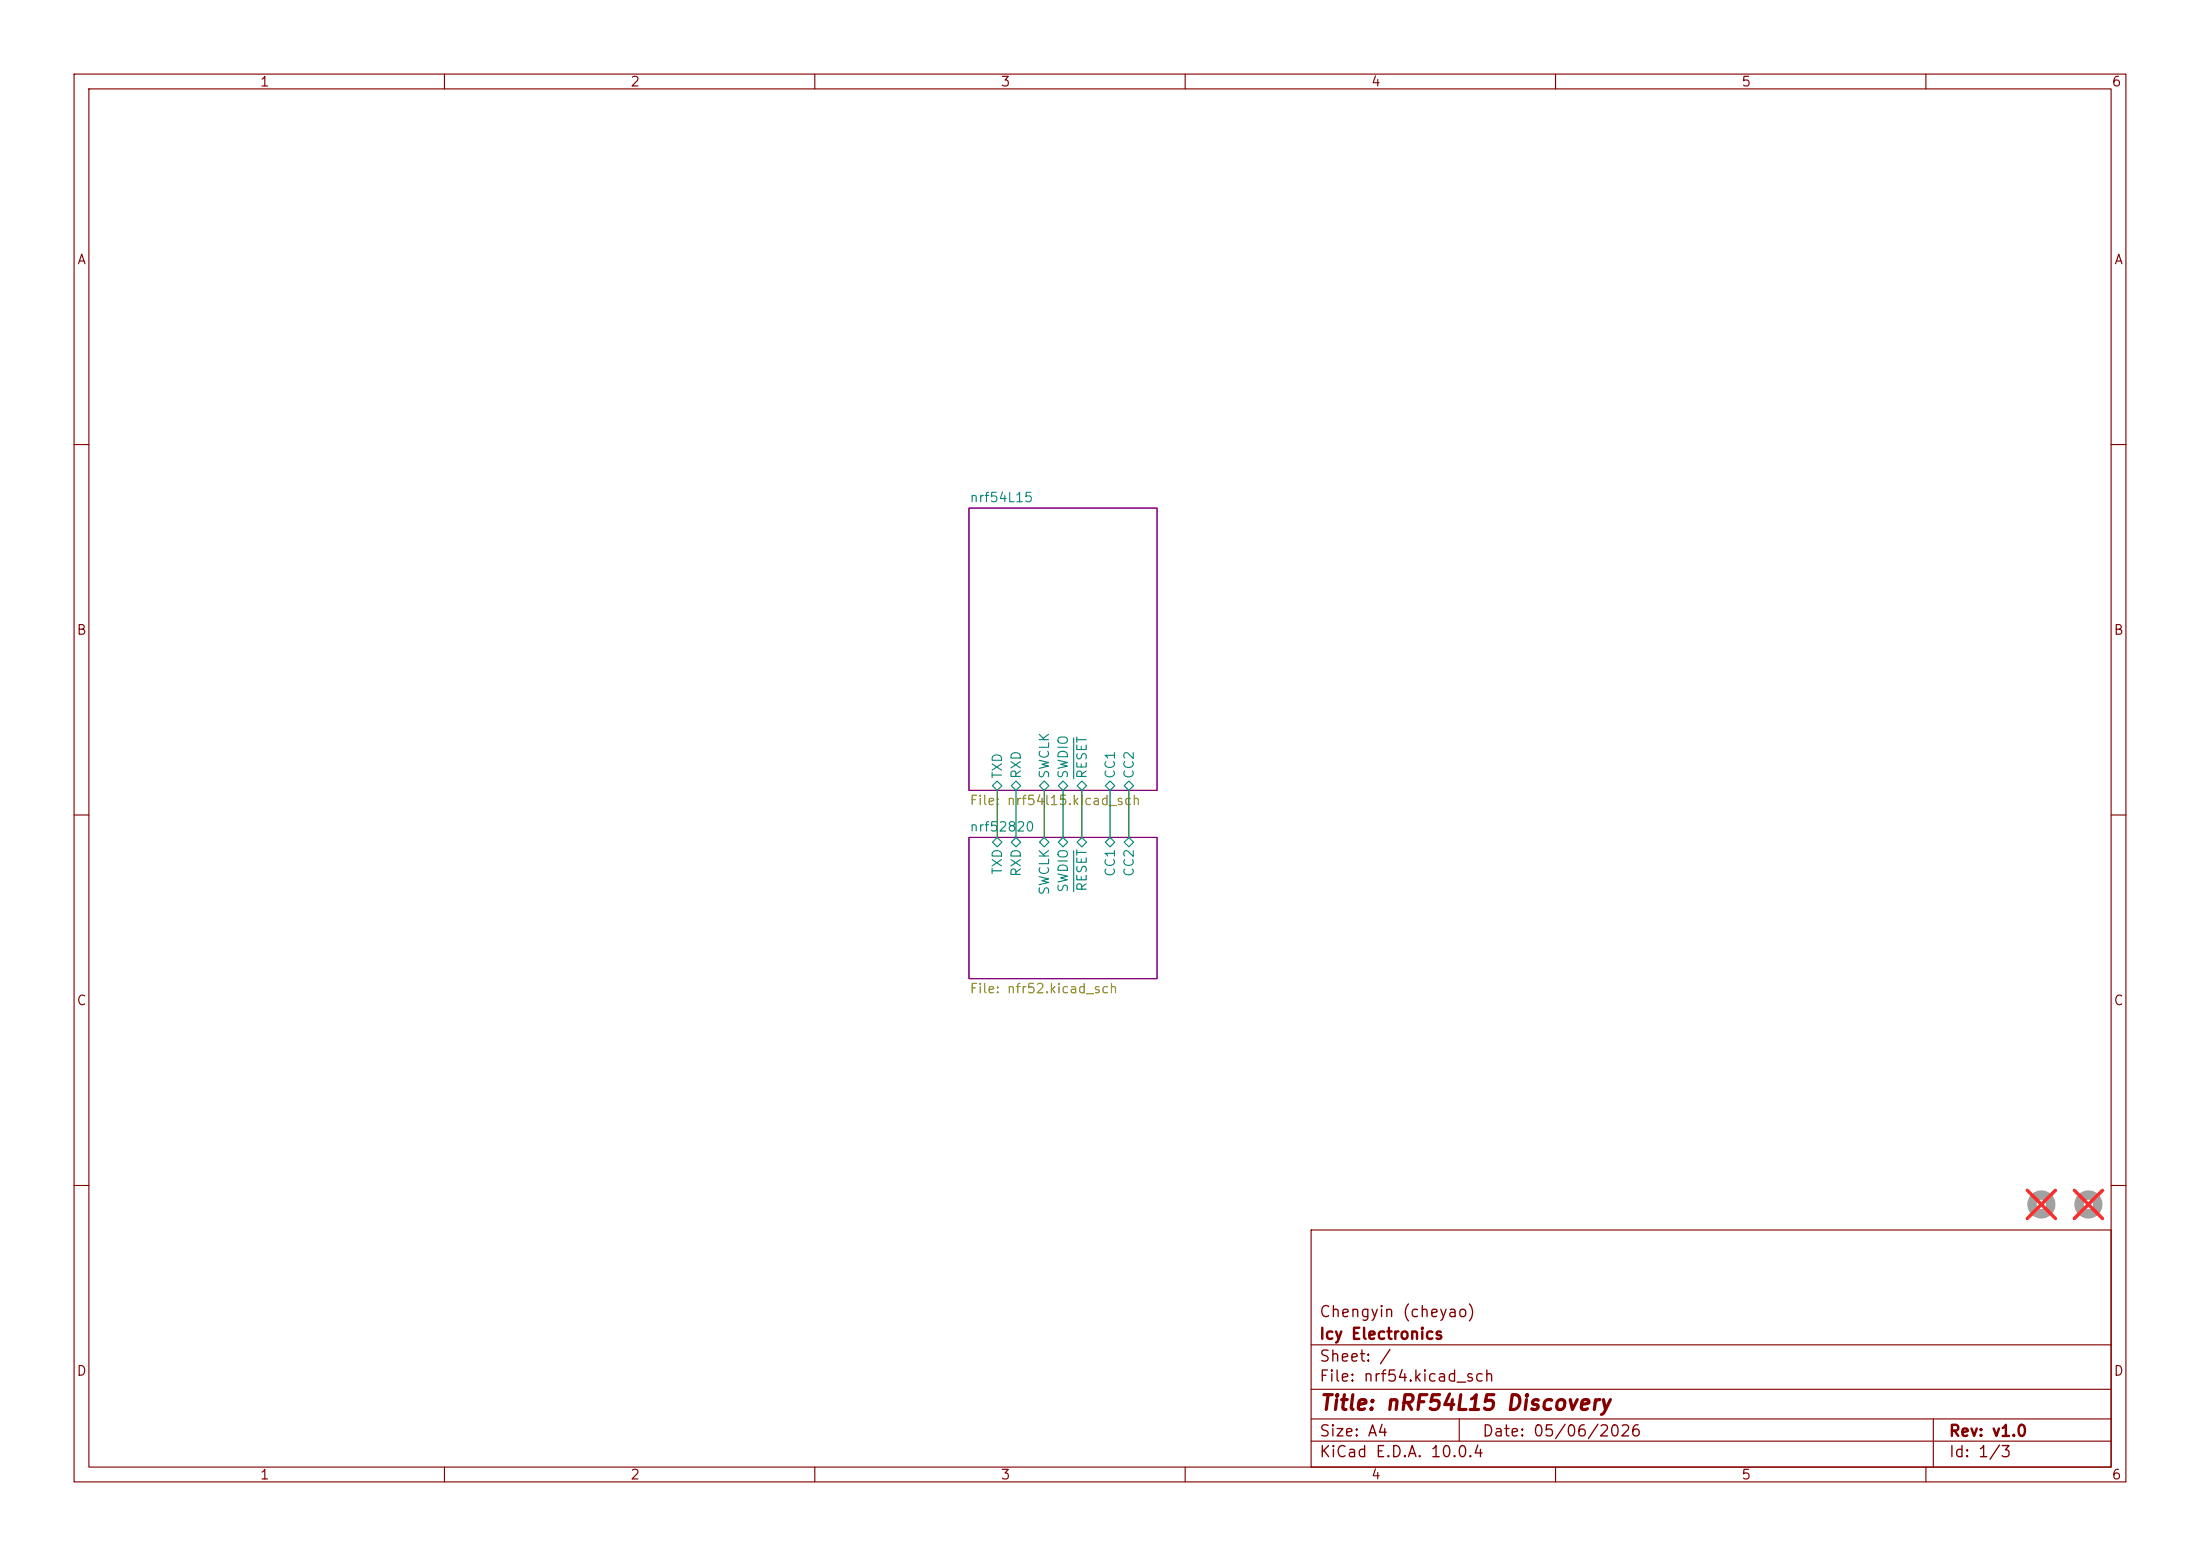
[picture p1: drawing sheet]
(kicad_sch
 (version 20260306)
 (generator "eeschema")
 (generator_version "10.0")
 (paper "A4")
 (title_block
  (title "nRF54L15 Discovery")
  (date "05/06/2026")
  (rev "v1.0")
  (company "Icy Electronics")
  (comment 1 "Chengyin (cheyao)"))
 (lib_symbols
  (symbol "Mechanical:MountingHole"
   (pin_names
    (offset 1.016)) (exclude_from_sim no) (in_bom no) (on_board yes)
   (in_pos_files yes)
   (duplicate_pin_numbers_are_jumpers no)
   (property "Reference" "H" (at 0 5.08 0) (show_name no) (do_not_autoplace no) (effects (font (size 1.27 1.27))))
   (property "Value" "MountingHole" (at 0 3.175 0) (show_name no) (do_not_autoplace no) (effects (font (size 1.27 1.27))))
   (property "Footprint" "" (at 0 0 0) (show_name no) (do_not_autoplace no) (hide yes) (effects (font (size 1.27 1.27))))
   (property "Datasheet" "" (at 0 0 0) (show_name no) (do_not_autoplace no) (hide yes) (effects (font (size 1.27 1.27))))
   (property "Description" "Mounting Hole without connection" (at 0 0 0) (show_name no) (do_not_autoplace no) (hide yes) (effects (font (size 1.27 1.27))))
   (symbol "MountingHole_0_1"
    (circle (center 0 0) (radius 1.27) (stroke (width 1.27) (type default)) (fill (type none))))
   (embedded_fonts no)))
 (wire
  (pts (xy 140.97 106.68) (xy 140.97 113.03))
  (stroke (width 0) (type default)))
 (wire
  (pts (xy 152.4 106.68) (xy 152.4 113.03))
  (stroke (width 0) (type default)))
 (wire
  (pts (xy 143.51 106.68) (xy 143.51 113.03))
  (stroke (width 0) (type default)))
 (wire
  (pts (xy 137.16 106.68) (xy 137.16 113.03))
  (stroke (width 0) (type default)))
 (wire
  (pts (xy 149.86 106.68) (xy 149.86 113.03))
  (stroke (width 0) (type default)))
 (wire
  (pts (xy 134.62 106.68) (xy 134.62 113.03))
  (stroke (width 0) (type default)))
 (wire
  (pts (xy 146.05 106.68) (xy 146.05 113.03))
  (stroke (width 0) (type default)))
 (symbol
  (lib_id "Mechanical:MountingHole")
  (at 275.59 162.56 0)
  (unit 1)
  (body_style 1)
  (exclude_from_sim no)
  (in_bom no)
  (on_board yes)
  (in_pos_files yes)
  (dnp yes)
  (fields_autoplaced yes)
  (property "Reference" "H4" (at 278.13 161.2899 0) (hide yes) (show_name no) (do_not_autoplace no) (effects (font (size 1.27 1.27)) (justify left)))
  (property "Value" "MountingHole" (at 278.13 163.8299 0) (hide yes) (show_name no) (do_not_autoplace no) (effects (font (size 1.27 1.27)) (justify left)))
  (property "Footprint" "Panelization:MouseBite-Slot_2.0x2.0mm_outset_D0.5mm_P0.85mm_2h_Trace" (at 275.59 162.56 0) (hide yes) (show_name no) (do_not_autoplace no) (effects (font (size 1.27 1.27))))
  (property "Datasheet" "" (at 275.59 162.56 0) (hide yes) (show_name no) (do_not_autoplace no) (effects (font (size 1.27 1.27))))
  (property "Description" "Mounting Hole without connection" (at 275.59 162.56 0) (hide yes) (show_name no) (do_not_autoplace no) (effects (font (size 1.27 1.27)))))
 (symbol
  (lib_id "Mechanical:MountingHole")
  (at 281.94 162.56 0)
  (unit 1)
  (body_style 1)
  (exclude_from_sim no)
  (in_bom no)
  (on_board yes)
  (in_pos_files yes)
  (dnp yes)
  (fields_autoplaced yes)
  (property "Reference" "H3" (at 284.48 161.2899 0) (hide yes) (show_name no) (do_not_autoplace no) (effects (font (size 1.27 1.27)) (justify left)))
  (property "Value" "MountingHole" (at 284.48 163.8299 0) (hide yes) (show_name no) (do_not_autoplace no) (effects (font (size 1.27 1.27)) (justify left)))
  (property "Footprint" "Panelization:MouseBite-Slot_2.0x2.0mm_outset_D0.5mm_P0.85mm_2h_Trace" (at 281.94 162.56 0) (hide yes) (show_name no) (do_not_autoplace no) (effects (font (size 1.27 1.27))))
  (property "Datasheet" "" (at 281.94 162.56 0) (hide yes) (show_name no) (do_not_autoplace no) (effects (font (size 1.27 1.27))))
  (property "Description" "Mounting Hole without connection" (at 281.94 162.56 0) (hide yes) (show_name no) (do_not_autoplace no) (effects (font (size 1.27 1.27)))))
 (sheet
  (at 130.81 113.03)
  (size 25.4 19.05)
  (exclude_from_sim no)
  (in_bom yes)
  (on_board yes)
  (dnp no)
  (fields_autoplaced yes)
  (stroke (width 0.1524) (type solid))
  (fill (color 0 0 0 0))
  (property "Sheetname" "nrf52820" (at 130.81 112.3184 0) (show_name no) (do_not_autoplace no) (effects (font (size 1.27 1.27)) (justify left bottom)))
  (property "Sheetfile" "nfr52.kicad_sch" (at 130.81 132.6646 0) (show_name no) (do_not_autoplace no) (effects (font (size 1.27 1.27)) (justify left top)))
  (pin "CC1" bidirectional (at 149.86 113.03 90) (effects (font (size 1.27 1.27)) (justify right)))
  (pin "CC2" bidirectional (at 152.4 113.03 90) (effects (font (size 1.27 1.27)) (justify right)))
  (pin "RXD" bidirectional (at 137.16 113.03 90) (effects (font (size 1.27 1.27)) (justify right)))
  (pin "SWCLK" bidirectional (at 140.97 113.03 90) (effects (font (size 1.27 1.27)) (justify right)))
  (pin "SWDIO" bidirectional (at 143.51 113.03 90) (effects (font (size 1.27 1.27)) (justify right)))
  (pin "TXD" bidirectional (at 134.62 113.03 90) (effects (font (size 1.27 1.27)) (justify right)))
  (pin "~{RESET}" bidirectional (at 146.05 113.03 90) (effects (font (size 1.27 1.27)) (justify right))))
 (sheet
  (at 130.81 68.58)
  (size 25.4 38.1)
  (exclude_from_sim no)
  (in_bom yes)
  (on_board yes)
  (dnp no)
  (fields_autoplaced yes)
  (stroke (width 0.1524) (type solid))
  (fill (color 0 0 0 0))
  (property "Sheetname" "nrf54L15" (at 130.81 67.8684 0) (show_name no) (do_not_autoplace no) (effects (font (size 1.27 1.27)) (justify left bottom)))
  (property "Sheetfile" "nrf54l15.kicad_sch" (at 130.81 107.2646 0) (show_name no) (do_not_autoplace no) (effects (font (size 1.27 1.27)) (justify left top)))
  (pin "TXD" bidirectional (at 134.62 106.68 270) (effects (font (size 1.27 1.27)) (justify left)))
  (pin "SWCLK" bidirectional (at 140.97 106.68 270) (effects (font (size 1.27 1.27)) (justify left)))
  (pin "SWDIO" bidirectional (at 143.51 106.68 270) (effects (font (size 1.27 1.27)) (justify left)))
  (pin "RXD" bidirectional (at 137.16 106.68 270) (effects (font (size 1.27 1.27)) (justify left)))
  (pin "CC1" bidirectional (at 149.86 106.68 270) (effects (font (size 1.27 1.27)) (justify left)))
  (pin "~{RESET}" bidirectional (at 146.05 106.68 270) (effects (font (size 1.27 1.27)) (justify left)))
  (pin "CC2" bidirectional (at 152.4 106.68 270) (effects (font (size 1.27 1.27)) (justify left))))
 (sheet_instances
  (path ""
   (page "1")))
 (embedded_fonts no))
